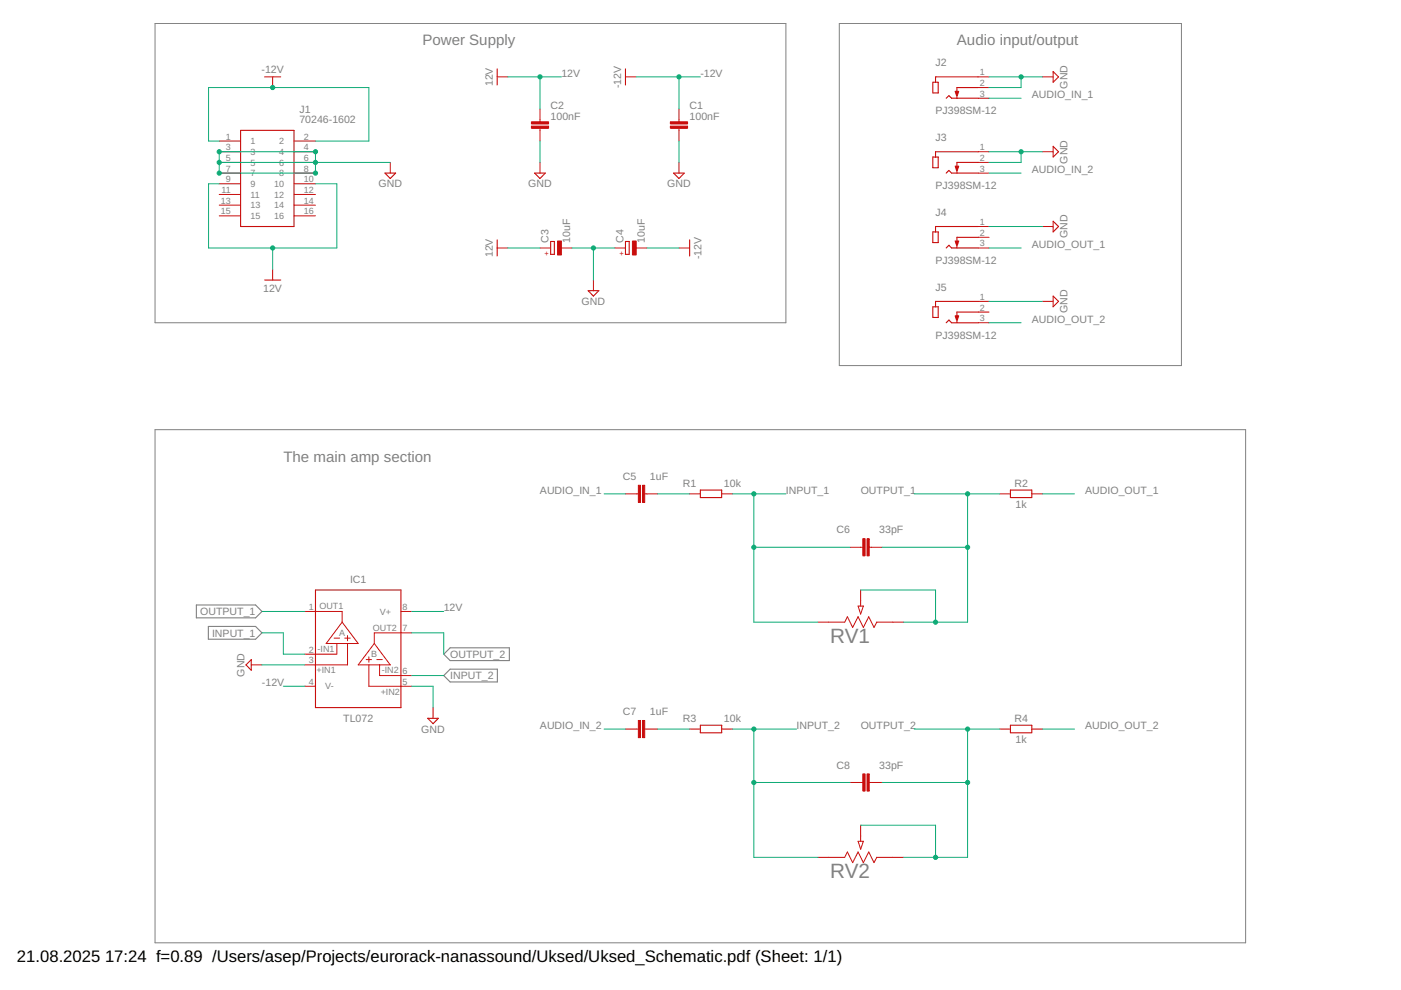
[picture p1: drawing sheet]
<svg xmlns="http://www.w3.org/2000/svg" width="297mm" height="210mm" viewBox="0 0 297 210" stroke-linecap="round" stroke-linejoin="round" font-family="sans-serif">
<path d="M32.9 5h133.7v63.4h-133.7zM177.9 5h72.6v72.5h-72.6zM32.9 91.1h231.2v108.8h-231.2z" fill="none" stroke="#808080" stroke-width=".21"/>
<path d="M41.6 128.3h12.6l1.3 1.3-1.3 1.4h-12.6zM44.2 132.8h10l1.3 1.4-1.3 1.3h-10zM94.1 138.7l1.3-1.3h12.6v2.7h-12.6zM94.1 143.2l1.3-1.3h10.1v2.7h-10.1z" fill="none" stroke="#808080" stroke-width=".23"/>
<g fill="none" stroke="#c90d0c" stroke-width=".23">
<path d="M56.1 16.3h3.4M105.4 14.6v3.4M132.6 14.6v3.4M197.8 17.4h1.1v2.3h-1.1zM207.4 16.3h-9v1.1M207.4 18.6h-4.5v2.2M223.3 15.2l1.1 1.1-1.1 1.1zM51 27.6h11.3v20.4h-11.3zM81.6 36.7h2.3l-1.2 1.1zM113.3 36.7h2.3l-1.1 1.1zM142.8 36.7h2.3l-1.1 1.1zM197.8 33.3h1.1v2.3h-1.1z"/>
<path d="M200.6 36.7l.6-.6 .6 .6h5.6M200.6 20.8l.6-.5 .6 .5h5.6M207.4 32.2h-9v1.1M207.4 34.4h-4.5v2.3M223.3 31l1.1 1.2-1.1 1.1zM56.1 59.4h3.4M105.4 50.9v3.4M116.8 51.2h.7v2.7h-.7zM132.6 51.2h.8v2.7h-.8zM146.2 50.9v3.4M197.8 49.2h1.1v2.2h-1.1zM200.6 52.6l.6-.6 .6 .6h5.6"/>
<path d="M207.4 48h-9v1.2M207.4 50.3h-4.5v2.3M223.3 46.9l1.1 1.1-1.1 1.2zM124.7 61.6h2.3l-1.2 1.2zM197.8 65h1.1v2.3h-1.1zM200.6 68.4l.6-.5 .6 .5h5.6M207.4 63.9h-9v1.1M207.4 66.2h-4.5v2.2M223.3 62.8l1.1 1.1-1.1 1.1zM148.5 103.9h4.5v1.6h-4.5zM214.2 103.9h4.6v1.6h-4.6zM53.3 139.8v2.3l-1.1-1.1z"/>
<path d="M66.9 125.1h18.1v24.9h-18.1zM90.7 152.3h2.2l-1.1 1.1zM148.5 153.8h4.5v1.6h-4.5zM214.2 153.8h4.6v1.6h-4.6z"/>
</g>
<g fill="none" stroke="#c90d0c" stroke-width=".21">
<path d="M57.8 16.3v2.3M105.4 16.3h2.3M132.6 16.3h2.3M207.4 16.3h2.3M207.4 18.6h2.3M221 16.3h2.3M46.5 29.9h4.5M46.5 32.2h4.5M46.5 34.4h4.5M46.5 36.7h4.5M46.5 39h4.5M62.3 29.9h4.6"/>
<path d="M62.3 32.2h4.6M62.3 34.4h4.6M62.3 36.7h4.6M62.3 39h4.6M82.7 34.4v2.3M114.5 23.1v2.7M114.5 27.2v2.7M114.5 34.4v2.3M144 23.1v2.7M144 27.2v2.7M144 34.4v2.3M207.4 32.2h2.3"/>
<path d="M207.4 34.4h2.3M207.4 36.7h2.3M207.4 20.8h2.3M221 32.2h2.3M46.5 41.2h4.5M46.5 43.5h4.5M46.5 45.8h4.5M57.8 57.1v2.3M62.3 41.2h4.6M62.3 43.5h4.6M62.3 45.8h4.6M105.4 52.6h2.3"/>
<path d="M114.5 52.6h2.3M119 52.6h2.3M125.8 59.4v2.2M130.3 52.6h2.3M134.9 52.6h2.3M144 52.6h2.2M207.4 52.6h2.3M207.4 48h2.3M207.4 50.3h2.3M221 48h2.3M207.4 63.9h2.3M207.4 66.2h2.3"/>
<path d="M207.4 68.4h2.3M221 63.9h2.3M132.6 104.7h2.7M136.7 104.7h2.7M146.2 104.7h2.3M153 104.7h2.3M180.2 116h2.7M184.3 116h2.7M212 104.7h2.2M218.8 104.7h2.2M64.6 129.6h7.9v2.3M70.8 135.3h1.2"/>
<path d="M71.4 136.4v2.3h-6.8M72.5 131.9l3.4 4.5h-6.7zM73.1 135.3h1.2M73.7 134.7v1.2M73.7 136.4v4.6h-9.1M77.6 139.8h1.2M78.2 139.3v1.1M79.4 136.4l3.3 4.6h-6.8zM79.9 139.8h1.1M85 129.6h2.3M87.3 134.2h-7.9v2.2M173.4 131.9h5.7l.6-1.1 1.1 2.2 1.1-2.2 1.1 2.2 1.2-2.2 1.1 2.2 .6-1.1h5.7"/>
<path d="M181.9 128.5h1.1l-.5 1.7zM182.5 125.1v3.4M53.3 141h2.2M64.6 145.5h2.3M78.2 141v4.5h9.1M80.5 141v2.2h6.8M91.8 150v2.3M132.6 154.6h2.7M136.7 154.6h2.7M146.2 154.6h2.3M153 154.6h2.3M212 154.6h2.2"/>
<path d="M218.8 154.6h2.2M180.2 165.9h2.7M181.9 178.4h1.1l-.5 1.7zM182.5 175v3.4M184.3 165.9h2.7M173.4 181.8h5.7l.6-1.2 1.1 2.3 1.1-2.3 1.1 2.3 1.2-2.3 1.1 2.3 .6-1.1h5.7"/>
</g>
<g fill="#c90d0c" stroke="#c90d0c" stroke-width=".21">
<path d="M112.7 26.7h3.6v.5h-3.6z"/>
<path d="M112.7 25.8h3.6v.5h-3.6z"/>
<path d="M142.1 26.7h3.7v.5h-3.7z"/>
<path d="M142.1 25.8h3.7v.5h-3.7z"/>
<path d="M118.2 51.1h.8v3h-.8z"/>
<path d="M134.1 51.1h.8v3h-.8z"/>
<path d="M136.2 102.9h.5v3.6h-.5z"/>
<path d="M135.3 102.9h.5v3.6h-.5z"/>
<path d="M183.8 114.2h.5v3.7h-.5z"/>
<path d="M182.9 114.2h.5v3.7h-.5z"/>
<path d="M136.2 152.8h.5v3.6h-.5z"/>
<path d="M135.3 152.8h.5v3.6h-.5z"/>
<path d="M183.8 164.1h.5v3.6h-.5z"/>
<path d="M182.9 164.1h.5v3.6h-.5z"/>
</g>
<g fill="#c90d0c" stroke="#c90d0c" stroke-width=".21">
<path d="M202.5 19.4h.8l-.3 .9h-.2z" fill-rule="evenodd"/>
<path d="M202.5 35.2h.8l-.3 .9h-.2z" fill-rule="evenodd"/>
<path d="M202.5 51.1h.8l-.3 .9h-.2z" fill-rule="evenodd"/>
<path d="M202.5 67h.8l-.3 .9h-.2z" fill-rule="evenodd"/>
</g>
<g fill="none" stroke="#0dab76" stroke-width=".21">
<path d="M107.7 16.3h11.3M114.5 16.3v6.8M134.9 16.3h13.6M144 16.3v6.8M209.7 16.3h11.3M216.5 16.3v2.3h-6.8M46.5 34.4h36.2M46.5 32.2h20.4v4.5h-20.4zM46.5 39h-2.3v13.6h27.2v-13.6h-4.5M46.5 29.9h-2.3v-11.3h34v11.3h-11.3M114.5 29.9v4.5M144 29.9v4.5"/>
<path d="M209.7 32.2h11.3M209.7 36.7h6.8M209.7 20.8h6.8M216.5 32.2v2.2h-6.8M57.8 52.6v4.5M107.7 52.6h6.8M121.3 52.6h9M125.8 52.6v6.8M137.2 52.6h6.8M209.7 52.6h6.8M209.7 48h11.3M209.7 63.9h11.3"/>
<path d="M209.7 68.4h6.8M128.1 104.7h4.5M139.4 104.7h6.8M155.3 104.7h11.3M159.8 116h20.4M159.8 104.7v27.2h13.6M187 116h18.1M193.8 104.7h18.2M205.1 104.7v27.2h-13.5M221 104.7h6.8M55.5 129.6h9.1M55.5 134.2h4.6v4.5h4.5"/>
<path d="M87.3 129.6h6.8M87.3 134.2h6.8v4.5M182.5 125.1h15.9v6.8M55.5 141h9.1M60.1 145.5h4.5M87.3 145.5h4.5v4.5M87.3 143.2h6.8M128.1 154.6h4.5M139.4 154.6h6.8M155.3 154.6h13.6M159.8 154.6v27.2h13.6M193.8 154.6h18.2"/>
<path d="M205.1 154.6v27.2h-13.5M221 154.6h6.8M159.8 165.9h20.4M182.5 175h15.9v6.8M187 165.9h18.1"/>
</g>
<g fill="#0dab76" stroke="#0dab76" stroke-width=".21">
<circle cx="66.9" cy="34.4" r=".44"/>
<circle cx="66.9" cy="32.2" r=".44"/>
<circle cx="66.9" cy="36.7" r=".44"/>
<circle cx="46.5" cy="32.2" r=".44"/>
<circle cx="46.5" cy="34.4" r=".44"/>
<circle cx="46.5" cy="36.7" r=".44"/>
<circle cx="125.8" cy="52.6" r=".44"/>
<circle cx="216.5" cy="16.3" r=".44"/>
<circle cx="216.5" cy="32.2" r=".44"/>
<circle cx="57.8" cy="18.6" r=".44"/>
<circle cx="144" cy="16.3" r=".44"/>
<circle cx="57.8" cy="52.6" r=".44"/>
<circle cx="114.5" cy="16.3" r=".44"/>
<circle cx="159.8" cy="104.7" r=".44"/>
<circle cx="159.8" cy="116" r=".44"/>
<circle cx="205.1" cy="116" r=".44"/>
<circle cx="205.1" cy="104.7" r=".44"/>
<circle cx="198.4" cy="131.9" r=".44"/>
<circle cx="159.8" cy="165.9" r=".44"/>
<circle cx="159.8" cy="154.6" r=".44"/>
<circle cx="205.1" cy="154.6" r=".44"/>
<circle cx="205.1" cy="165.9" r=".44"/>
<circle cx="198.4" cy="181.8" r=".44"/>
</g>
<g font-size="4.4" fill="#808080">
<text x="176" y="136.3">RV1</text>
<text x="176" y="186.2">RV2</text>
</g>
<g font-size="3.5">
<text x="3.6" y="204">21.08.2025</text>
<text x="22.3" y="204">17:24 f=0.89 /Users/asep/Projects/eurorack-nanassound/Uksed/Uksed_Schematic.pdf (Sheet: 1/1)</text>
</g>
<g font-size="3.2" fill="#808080">
<text x="89.5" y="9.5">Power Supply</text>
<text x="202.9" y="9.5">Audio input/output</text>
<text x="60.1" y="97.9">The main amp section</text>
</g>
<g font-size="2.2" fill="#808080">
<text x="55.4" y="15.4">-12V</text>
<text x="119" y="16.3">12V</text>
<text x="148.5" y="16.3">-12V</text>
<text x="198.4" y="14">J2</text>
<text x="63.5" y="23.9">J1</text>
<text x="104.5" y="18.3" transform="rotate(-90 104.5 18.3)">12V</text>
<text x="116.7" y="23.1">C2</text>
<text x="131.7" y="18.7" transform="rotate(-90 131.7 18.7)">-12V</text>
<text x="146.2" y="23.1">C1</text>
<text x="218.8" y="20.8">AUDIO_IN_1</text>
<text x="226.3" y="18.8" transform="rotate(-90 226.3 18.8)">GND</text>
<text x="63.5" y="26.2">70246-1602</text>
<text x="116.7" y="25.4">100nF</text>
<text x="146.2" y="25.4">100nF</text>
<text x="198.4" y="24.2">PJ398SM-12</text>
<text x="198.4" y="29.9">J3</text>
<text x="226.3" y="34.7" transform="rotate(-90 226.3 34.7)">GND</text>
<text x="80.2" y="39.8">GND</text>
<text x="112" y="39.8">GND</text>
<text x="141.5" y="39.8">GND</text>
<text x="198.4" y="40.1">PJ398SM-12</text>
<text x="218.8" y="36.7">AUDIO_IN_2</text>
<text x="198.4" y="45.8">J4</text>
<text x="116.3" y="51.5" transform="rotate(-90 116.3 51.5)">C3</text>
<text x="120.9" y="51.5" transform="rotate(-90 120.9 51.5)">10uF</text>
<text x="132.2" y="51.5" transform="rotate(-90 132.2 51.5)">C4</text>
<text x="136.7" y="51.5" transform="rotate(-90 136.7 51.5)">10uF</text>
<text x="218.8" y="52.6">AUDIO_OUT_1</text>
<text x="226.3" y="50.5" transform="rotate(-90 226.3 50.5)">GND</text>
<text x="104.5" y="54.6" transform="rotate(-90 104.5 54.6)">12V</text>
<text x="148.7" y="54.9" transform="rotate(-90 148.7 54.9)">-12V</text>
<text x="198.4" y="56">PJ398SM-12</text>
<text x="55.8" y="61.9">12V</text>
<text x="123.3" y="64.7">GND</text>
<text x="198.4" y="61.6">J5</text>
<text x="198.4" y="71.8">PJ398SM-12</text>
<text x="218.8" y="68.4">AUDIO_OUT_2</text>
<text x="226.3" y="66.4" transform="rotate(-90 226.3 66.4)">GND</text>
<text x="132" y="101.8">C5</text>
<text x="137.8" y="101.8">1uF</text>
<text x="114.5" y="104.7">AUDIO_IN_1</text>
<text x="144.8" y="103.2">R1</text>
<text x="153.5" y="103.2">10k</text>
<text x="166.6" y="104.7">INPUT_1</text>
<text x="182.5" y="104.7">OUTPUT_1</text>
<text x="215.1" y="103.2">R2</text>
<text x="215.3" y="107.8">1k</text>
<text x="230.1" y="104.7">AUDIO_OUT_1</text>
<text x="177.4" y="113.1">C6</text>
<text x="186.4" y="113.1">33pF</text>
<text x="74.2" y="123.6">IC1</text>
<text x="42.5" y="130.4">OUTPUT_1</text>
<text x="94.1" y="129.6">12V</text>
<text x="45" y="135">INPUT_1</text>
<text x="51.8" y="143.5" transform="rotate(-90 51.8 143.5)">GND</text>
<text x="95.4" y="139.5">OUTPUT_2</text>
<text x="55.5" y="145.5">-12V</text>
<text x="95.4" y="144">INPUT_2</text>
<text x="72.8" y="153.1">TL072</text>
<text x="89.3" y="155.4">GND</text>
<text x="114.5" y="154.6">AUDIO_IN_2</text>
<text x="132" y="151.6">C7</text>
<text x="137.8" y="151.6">1uF</text>
<text x="144.8" y="153.1">R3</text>
<text x="153.5" y="153.1">10k</text>
<text x="168.9" y="154.6">INPUT_2</text>
<text x="182.5" y="154.6">OUTPUT_2</text>
<text x="215.1" y="153.1">R4</text>
<text x="230.1" y="154.6">AUDIO_OUT_2</text>
<text x="215.3" y="157.6">1k</text>
<text x="177.4" y="163">C8</text>
<text x="186.4" y="163">33pF</text>
</g>
<g font-size="1.9" fill="#808080">
<text x="207.7" y="16">1</text>
<text x="207.7" y="18.3">2</text>
<text x="207.7" y="20.5">3</text>
<text x="47.9" y="29.6">1</text>
<text x="64.4" y="29.6">2</text>
<text x="47.9" y="31.9">3</text>
<text x="47.9" y="34.1">5</text>
<text x="53.1" y="30.6">1</text>
<text x="53.1" y="32.8">3</text>
<text x="53.1" y="35.1">5</text>
<text x="59.2" y="30.6">2</text>
<text x="59.2" y="32.8">4</text>
<text x="59.2" y="35.1">6</text>
<text x="64.4" y="31.9">4</text>
<text x="64.4" y="34.1">6</text>
<text x="207.7" y="31.9">1</text>
<text x="207.7" y="34.1">2</text>
<text x="47" y="40.9">11</text>
<text x="47.9" y="36.4">7</text>
<text x="47.9" y="38.7">9</text>
<text x="53.1" y="37.4">7</text>
<text x="53.1" y="39.6">9</text>
<text x="53.1" y="41.9">11</text>
<text x="58.1" y="39.6">10</text>
<text x="58.1" y="41.9">12</text>
<text x="59.2" y="37.4">8</text>
<text x="64.4" y="36.4">8</text>
<text x="64.4" y="38.7">10</text>
<text x="64.4" y="40.9">12</text>
<text x="207.7" y="36.4">3</text>
<text x="46.8" y="43.2">13</text>
<text x="46.8" y="45.5">15</text>
<text x="53.1" y="44.2">13</text>
<text x="53.1" y="46.4">15</text>
<text x="58.1" y="44.2">14</text>
<text x="58.1" y="46.4">16</text>
<text x="64.4" y="43.2">14</text>
<text x="64.4" y="45.5">16</text>
<text x="207.7" y="47.7">1</text>
<text x="207.7" y="50">2</text>
<text x="207.7" y="52.3">3</text>
<text x="207.7" y="63.6">1</text>
<text x="207.7" y="65.9">2</text>
<text x="207.7" y="68.1">3</text>
<text x="65.5" y="129.3">1</text>
<text x="67.7" y="129.2">OUT1</text>
<text x="80.5" y="130.3">V+</text>
<text x="85.3" y="129.3">8</text>
<text x="71.9" y="134.8">A</text>
<text x="79.1" y="133.7">OUT2</text>
<text x="85.3" y="133.9">7</text>
<text x="65.5" y="138.4">2</text>
<text x="65.5" y="140.7">3</text>
<text x="67.1" y="142.8">+IN1</text>
<text x="67.3" y="138.2">-IN1</text>
<text x="78.7" y="139.4">B</text>
<text x="80.9" y="142.8">-IN2</text>
<text x="85.3" y="142.9">6</text>
<text x="65.5" y="145.2">4</text>
<text x="69" y="146.2">V-</text>
<text x="80.7" y="147.3">+IN2</text>
<text x="85.3" y="145.2">5</text>
</g>
<g font-size="1.6" fill="#c90d0c">
<text x="115.5" y="54.2">+</text>
<text x="131.3" y="54.2">+</text>
</g>
</svg>
